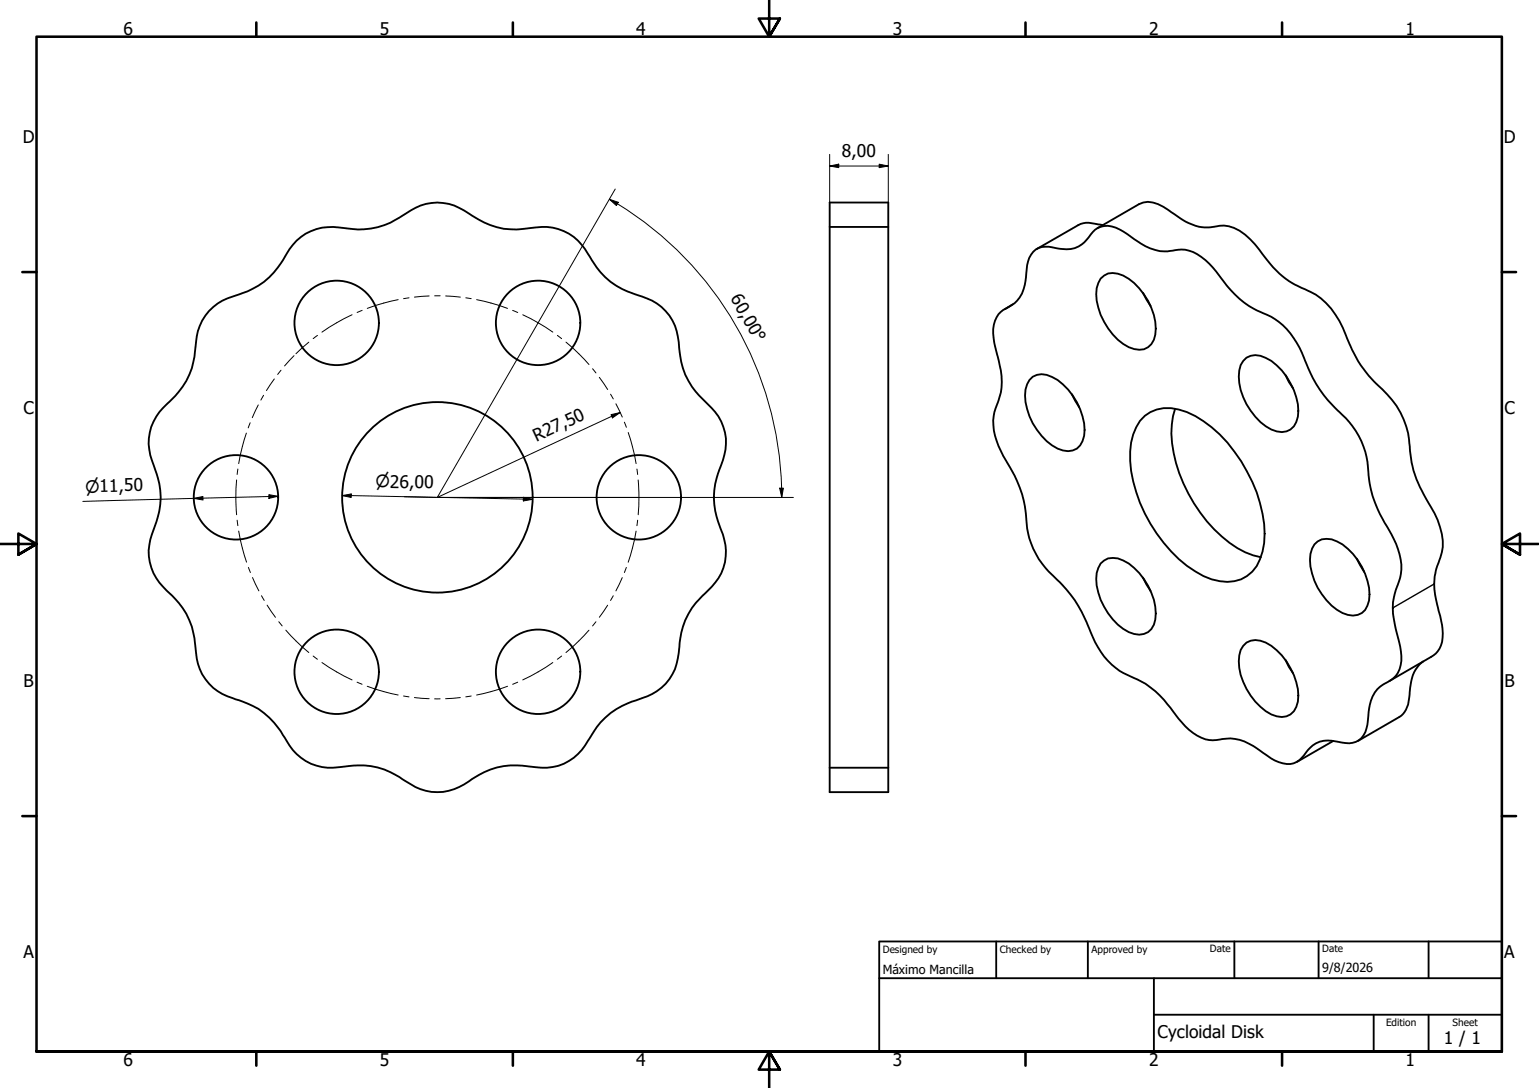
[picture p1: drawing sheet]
<svg xmlns="http://www.w3.org/2000/svg" width="420mm" height="297mm" viewBox="0 0 420 297" stroke-linecap="round" stroke-linejoin="round" font-family="sans-serif">
<!-- layer: Visible (ISO) -->
<g fill="none" stroke="#000" stroke-width=".51">
<path d="M226.5 55.3h16v154.3h-16zM226.5 62h16M282.1 68.8a5.5 5.5 0 0 1 5.9-1.1 8.7 8.7 0 0 0 8-1.5l1.1-1.2a5.8 5.8 0 0 1 8.6-2.3l2.1 1.2a21.9 21.9 0 0 0 8.9 4.7h2a11.8 11.8 0 0 1 7.1 .2 22.6 22.6 0 0 1 8.4 8.2 25.7 25.7 0 0 0 12.8 9.5 21.4 21.4 0 0 1 9.3 12 36.5 36.5 0 0 0 11.1 15.7 22.6 22.6 0 0 1 6.2 15.6 32.5 32.5 0 0 0 5.4 14.6 21.3 21.3 0 0 1 3.6 11l-.3 2.3a25.2 25.2 0 0 0-2.1 8.3 52.5 52.5 0 0 0 2.1 10.6 8.7 8.7 0 0 1-1.8 8.5 20.3 20.3 0 0 0-5.2 3.9 19.4 19.4 0 0 0-2 8.9 5.3 5.3 0 0 1-6.9 4.8 9.1 9.1 0 0 0-8 .8l-1.3 1.2a8 8 0 0 1-4.8 3.9 9.8 9.8 0 0 1-6.4-2.3 20.9 20.9 0 0 0-8.8-4.6h-2.9a9.5 9.5 0 0 1-9.6-2.5l-2-2a69.7 69.7 0 0 0-7.2-8.5 33.1 33.1 0 0 0-8.7-4.9 20.8 20.8 0 0 1-9.3-12 37.6 37.6 0 0 0-11.1-15.7 22.6 22.6 0 0 1-6.2-15.6 35.5 35.5 0 0 0-6.2-16.1 17.3 17.3 0 0 1-2.4-11.8 20.8 20.8 0 0 0 1.7-11.5l-.3-1.4a43 43 0 0 1-1.8-9.9 6.7 6.7 0 0 1 4.6-6.2 8.9 8.9 0 0 0 4.4-7.9l.1-.8a9.4 9.4 0 0 1 1.9-6.1zM299.7 62.3l11.3-6.6a6.2 6.2 0 0 1 6.6 .7l1.4 .9a21.3 21.3 0 0 0 9.1 4.7l2 .1a10.6 10.6 0 0 1 9.8 2 56.3 56.3 0 0 1 7 8.1 25 25 0 0 0 10.9 7.5 20.9 20.9 0 0 1 10 12.7 33 33 0 0 0 9.6 13.9 22.7 22.7 0 0 1 7.5 16.7 32.3 32.3 0 0 0 5.8 15.4 20.1 20.1 0 0 1 3.2 10.9l-.6 2.8a18.5 18.5 0 0 0-.7 13.7 18.3 18.3 0 0 1 .8 10.5 5.7 5.7 0 0 1-2.7 3.1l-11.4 6.5M300.5 76.1a4.2 4.2 0 0 1 4.7-1.4 14.6 14.6 0 0 1 8.2 7.5 13.5 13.5 0 0 1 1.6 10.6 4.3 4.3 0 0 1-5.4 2.5 14.3 14.3 0 0 1-8.2-7.4 12.9 12.9 0 0 1-1.6-10.6zM301.1 61.5l-1.3-.2a6.6 6.6 0 0 0-5.4 .2l-11.4 6.5M312 79.9l2.1 3.7M57.1 84.9a20 20 0 0 1 9.2-4.9 20.8 20.8 0 0 0 11.9-10.7 14.1 14.1 0 0 1 15.9-7 20.9 20.9 0 0 0 16.6-4 13.8 13.8 0 0 1 17.4 0 20.6 20.6 0 0 0 16.6 4 14.3 14.3 0 0 1 16.3 7.8 20.4 20.4 0 0 0 13.4 10.6 14 14 0 0 1 11 13.5 20.9 20.9 0 0 0 7.8 16.1 13.9 13.9 0 0 1 3.6 16.9 20.4 20.4 0 0 0-.1 17.1 13.9 13.9 0 0 1-3.5 17 20.5 20.5 0 0 0-7.7 15.2l-.2 1.8a13.7 13.7 0 0 1-10 12.3 22.9 22.9 0 0 0-12.4 7.9l-.7 1.1a21.8 21.8 0 0 1-6.9 8.2 14.7 14.7 0 0 1-10.6 1.5 20.4 20.4 0 0 0-16.6 4 14.1 14.1 0 0 1-17.4 0 20.6 20.6 0 0 0-16.6-4 14.1 14.1 0 0 1-15-5.7 28.2 28.2 0 0 0-8.6-10.1l-4.2-1.9a20 20 0 0 1-9.2-4.9 14.9 14.9 0 0 1-3.8-10.2 20.3 20.3 0 0 0-7.7-15.2 14.1 14.1 0 0 1-3.6-17 20.7 20.7 0 0 0 0-17.1 14.2 14.2 0 0 1 4.3-17.5 20.3 20.3 0 0 0 7-14.7 15.3 15.3 0 0 1 3.8-10.1zM276.5 83.1l-2.1 1.3M339.4 98.5a4.6 4.6 0 0 1 6.2-.8 17.5 17.5 0 0 1 8.9 14.5 5.5 5.5 0 0 1-3.3 5.6 6.9 6.9 0 0 1-5.6-1.4 17.4 17.4 0 0 1-7.3-15.3l.4-1.4zM281.1 103.7a4.6 4.6 0 0 1 6.1-.8 17.1 17.1 0 0 1 8.8 16.1 4.4 4.4 0 0 1-5.8 4 14.6 14.6 0 0 1-8.3-7.4 13.2 13.2 0 0 1-1.5-10.7zM292.6 107.6l2 3.6"/>
<path d="M312.5 113.5a10.9 10.9 0 0 1 11.5-1 34.7 34.7 0 0 1 16.4 16.2 35.6 35.6 0 0 1 4.7 19.6 12.8 12.8 0 0 1-4.7 9 11.8 11.8 0 0 1-11.9 0 38.7 38.7 0 0 1-17.3-20 31.1 31.1 0 0 1-2.4-16.5 12.9 12.9 0 0 1 3.7-7.3zM320.8 111.6a28.9 28.9 0 0 0 2.3 20.4 38.1 38.1 0 0 0 16.9 18.8l2.1 .8 2.1 .5M351 102.4l.9 1.9 1.1 1.7M300.5 153.8a4.6 4.6 0 0 1 6.1-.8 17.1 17.1 0 0 1 8.8 16.1 4.4 4.4 0 0 1-5.8 4 14.3 14.3 0 0 1-8.2-7.4 12.9 12.9 0 0 1-1.6-10.6zM312 157.7l2.1 3.6M358.8 148.6a4.6 4.6 0 0 1 6.2-.8 17.1 17.1 0 0 1 8.8 16.1 4.4 4.4 0 0 1-5.8 4 14.6 14.6 0 0 1-8.3-7.4 13.2 13.2 0 0 1-1.5-10.7zM370.4 152.5l2 3.6M339.4 176.3a4.7 4.7 0 0 1 6.2-.9 17.8 17.8 0 0 1 8.9 14.5 5.5 5.5 0 0 1-3.3 5.7 7.5 7.5 0 0 1-7.1-2.6 17.2 17.2 0 0 1-5.8-14.1l.4-1.4zM351 180.2l.9 1.8 1.1 1.8M388.6 180.6a9.1 9.1 0 0 0-3.6 7l-.1 1.2a8.6 8.6 0 0 1-2.3 6.6l-11.9 6.9M226.5 209.7v6.6h16v-6.6M364 202.3l-9.9 5.7"/>
<circle cx="91.9" cy="88.2" r="11.5"/>
<circle cx="146.9" cy="88.2" r="11.5"/>
<circle cx="64.4" cy="135.8" r="11.5"/>
<circle cx="119.4" cy="135.8" r="26"/>
<circle cx="174.4" cy="135.8" r="11.5"/>
<circle cx="91.9" cy="183.4" r="11.5"/>
<circle cx="146.9" cy="183.4" r="11.5"/>
</g>
<!-- layer: Visible Narrow (ISO) -->
<path d="M391.5 159.4l-11.3 6.6" fill="none" stroke="#000" stroke-width=".38"/>
<!-- layer: Border (ISO) -->
<g fill="none" stroke="#000" stroke-width=".7">
<path d="M70 6.1v3.9M140 6.1v3.9M210 0v10l-2.9-4.9h5.8l-2.9 4.9 2.9-4.9M280 6.1v3.9M350 6.1v3.9M6.1 74.3h3.9M410 74.3h3.9M0 148.5h10l-5-2.8v5.7l5-2.9-5 2.9M420 148.5h-10l5-2.8v5.7l-5-2.9 5 2.9M6.1 222.8h3.9M410 222.8h3.9M10 287.1v-277.1h400v277.1h-400h400"/>
<path d="M70 287.1v3.8M140 287.1v3.8M212.9 292l-2.9-4.9 2.9 4.9h-5.8l2.9-4.9v9.9M280 287.1v3.8M350 287.1v3.8"/>
</g>
<!-- layer: Title (ISO) -->
<path d="M240 257h170v30.1h-170zM272 257v10.1M297 257v10.1M337 257v10.1M360 257v10.1M390 257v10.1M240 267.1h170M315 277h95M315 267.1v20M375 277v10.1M390 277v10.1" fill="none" stroke="#000" stroke-width=".51"/>
<!-- layer: Sketch Geometry (ISO) -->
<path d="M146.9 88.2l-27.5 47.6h55h-55" fill="none" stroke="#000" stroke-width=".27"/>
<!-- layer: Dimension (ISO) -->
<g fill="none" stroke="#000" stroke-width=".27">
<path d="M166.4 54.4l2.4 .8-.5 .9zM166.4 54.4l2.1 1.3M168 51.6l-21.1 36.6M168.6 55.6a94 94 0 0 1 44.8 77.7M226.5 45.3l2.5-.5v1zM226.5 45.3h16M226.5 42.1v13.2M240 44.8l2.5 .5-2.5 .5zM242.5 42.1v13.2M166.8 113.2l2.5-.6-2.1 1.5zM169.3 112.6l-49.9 23.2M52.9 136.1l2.5-.5v.9z"/>
<path d="M73.4 135.1l2.5 .4-2.5 .6zM75.9 135.5l-53.3 1.4M93.4 135.3l2.5-.4v.9zM93.4 135.3l52 1M142.9 135.7l2.5 .6-2.5 .5zM174.4 135.8h42.2M212.9 133.3h1l-.5 2.5zM213.4 133.3v2.5"/>
</g>
<path d="M166.4 54.4l2.4 .8-.5 .9zM226.5 45.3l2.5-.5v1zM240 44.8l2.5 .5-2.5 .5zM166.8 113.2l2.5-.6-2.1 1.5zM52.9 136.1l2.5-.5v.9zM73.4 135.1l2.5 .4-2.5 .6zM93.4 135.3l2.5-.4v.9zM142.9 135.7l2.5 .6-2.5 .5zM212.9 133.3h1l-.5 2.5z" fill="#000"/>
<!-- layer: Centerline (ISO) -->
<g fill="none" stroke="#000" stroke-width=".27">
<path d="M80.3 97.1l-2.6 2.8M84.3 93.4l-3.5 3.2M86.7 91.6l-1.2 .9M96.1 85.9l-4.2 2.2-4 2.6M98.9 84.7l-1.4 .6M108.7 81.8l-4.6 1.1-3.8 1.3M111.7 81.3l-1.5 .2M117.2 80.8l-4 .3M120.2 80.8h-1.5M121.7 80.8l4 .3M127.2 81.3l1.4 .2M130.1 81.8l4.6 1.1 3.9 1.3"/>
<path d="M140 84.7l1.3 .6M142.7 85.9l4.2 2.2 4 2.6M152.2 91.6l1.1 .9M154.5 93.4l3.5 3.2M158 96.6l2.8 2.9M67.3 118.2l-1.3 4.4-.8 4M68.3 115.4l-.5 1.4M70.5 110.6l-1.6 3.4M72 107.9l-.8 1.3M74.9 103.5l-2.2 3.1M76.7 101.1l-.9 1.1M161.8 100.7l.9 1.1"/>
<path d="M163.6 103l2.3 3.3M166.7 107.6l.7 1.3M168.1 110.2l1.8 3.7M170.5 115.3l.5 1.4M171.5 118.1l1.3 4.5 .9 4M64.6 131l-.2 4.8 .2 4.7M64.9 128.1l-.2 1.4M173.9 128.1l.2 1.4M174.2 131l.2 4.8-.2 4.7M64.7 142l.2 1.5M65.2 145l.8 4 1.3 4.5M67.8 154.9l.6 1.4"/>
<path d="M68.9 157.7l1.8 3.6M169.9 157.7l-1.8 3.6M171 154.9l-.5 1.4M173.7 145l-.9 4-1.3 4.5M174.1 142l-.2 1.5M71.4 162.6l.7 1.3M72.9 165.2l2.3 3.3M76.1 169.7l.9 1.2M78 172l3.3 3.4 3 2.8M85.5 179.1l1.2 .9M153.3 179.1l-1.2 .9M160.8 172l-3.3 3.4-3 2.8"/>
<path d="M162.7 169.7l-.9 1.2M165.9 165.2l-2.3 3.3M167.4 162.6l-.7 1.3M87.9 180.9l4 2.5 4.2 2.2M97.5 186.2l1.4 .6M100.3 187.4l3.8 1.2 4.6 1.2M110.2 190l1.5 .3M113.1 190.4l4.1 .4M118.7 190.8h1.5M125.7 190.4l-4 .4M128.6 190l-1.4 .3M138.6 187.4l-3.9 1.2-4.6 1.2"/>
<path d="M141.3 186.2l-1.3 .6M150.9 180.9l-4 2.5-4.2 2.2"/>
</g>
<g font-size="4.8">
<text x="33.7" y="9.6">6</text>
<text x="103.7" y="9.6">5</text>
<text x="173.7" y="9.6">4</text>
<text x="243.7" y="9.6">3</text>
<text x="313.7" y="9.6">2</text>
<text x="383.7" y="9.6">1</text>
<text x="6.2" y="38.9">D</text>
<text x="410.5" y="38.9">D</text>
<text x="229.9" y="42.9">8,00</text>
<text x="199.3" y="81.5" transform="rotate(60 199.3 81.5)">60,00°</text>
<text x="6.4" y="113.1">C</text>
<text x="410.7" y="113.1">C</text>
<text x="146.4" y="120.6" transform="rotate(-25 146.4 120.6)">R27,50</text>
<text x="6.4" y="187.4">B</text>
<text x="410.7" y="187.4">B</text>
<text x="6.4" y="261.7">A</text>
<text x="410.7" y="261.7">A</text>
<text x="316" y="283.4">Cycloidal Disk</text>
<text x="394.2" y="285">1 / 1</text>
<text x="33.7" y="290.9">6</text>
<text x="103.7" y="290.9">5</text>
<text x="173.7" y="290.9">4</text>
<text x="243.7" y="290.9">3</text>
<text x="313.7" y="290.9">2</text>
<text x="383.7" y="290.9">1</text>
</g>
<g font-size="4.6">
<text x="23.3" y="134.5" transform="rotate(-1 23.3 134.5)">⌀11,50</text>
<text x="102.6" y="133.1" transform="rotate(1 102.6 133.1)">⌀26,00</text>
</g>
<g font-size="3.4">
<text x="241" y="266">Máximo Mancilla</text>
<text x="361" y="265.5">9/8/2026</text>
</g>
<g font-size="2.7">
<text x="241" y="260.1">Designed by</text>
<text x="273" y="260.1">Checked by</text>
<text x="298" y="260.1">Approved by</text>
<text x="330.3" y="260">Date</text>
<text x="361" y="260">Date</text>
<text x="378.4" y="280.1">Edition</text>
<text x="396.6" y="280.1">Sheet</text>
</g>
</svg>
